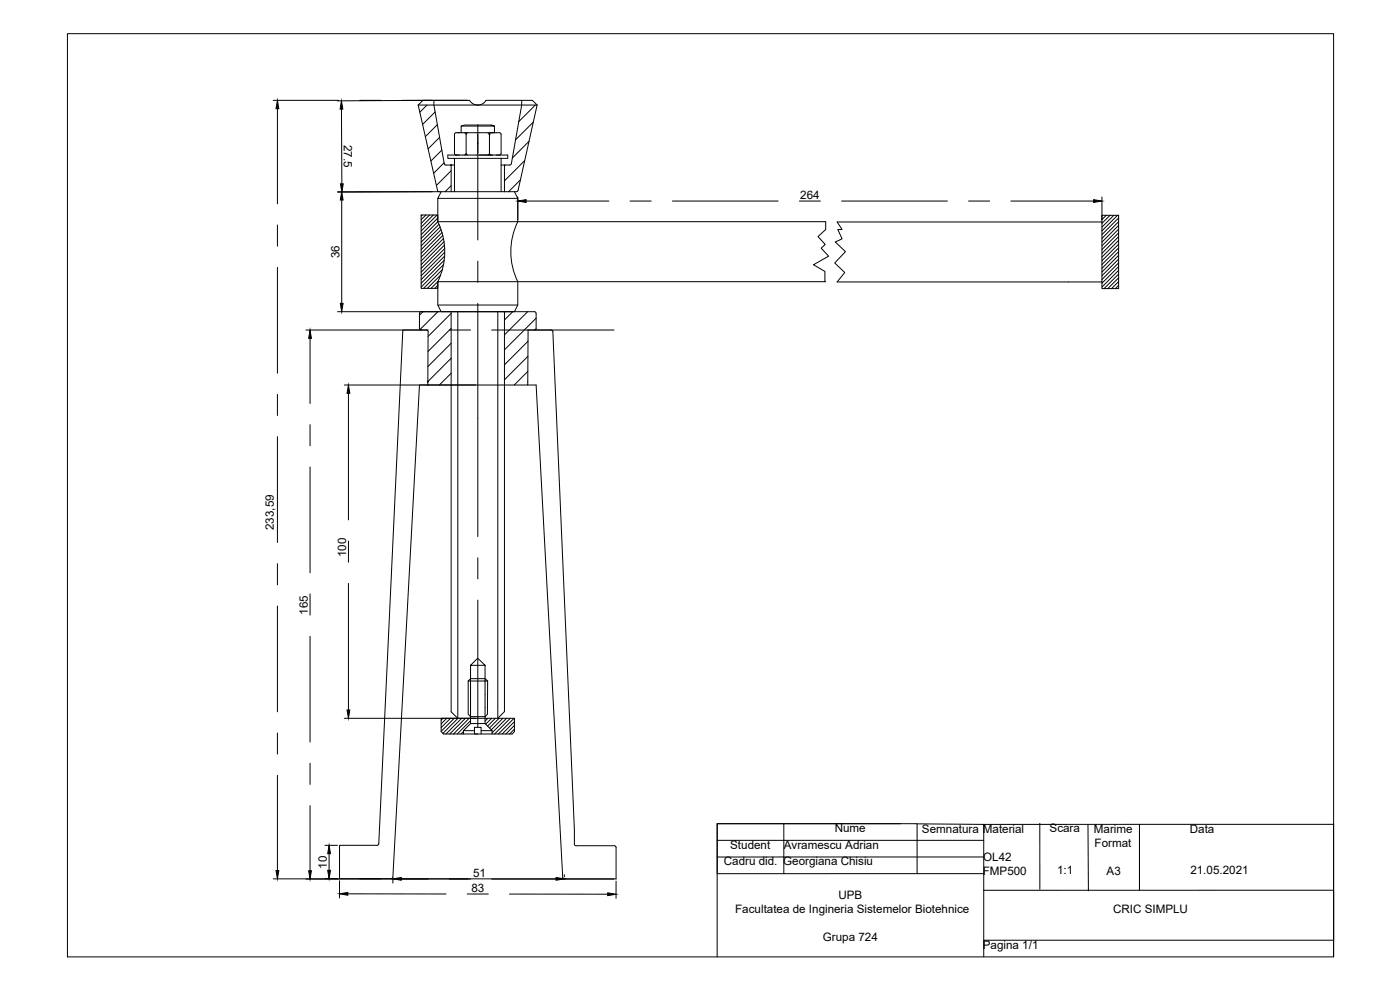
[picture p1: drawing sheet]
<svg xmlns="http://www.w3.org/2000/svg" width="420mm" height="297mm" viewBox="0 0 420 297" stroke-linecap="round" stroke-linejoin="round" font-family="sans-serif">
<!-- layer: 0 -->
<g fill="none" stroke="#000" stroke-width=".3">
<path d="M20.2 10.1h380v277h-380zM125.5 31.5l5.9 25.8 .4 .2h23.2l.5-.4 5.7-25.6M125.5 31.5l1.4-1.4h14a2.87 2.87 0 0 0 5 0h13.9l1.4 1.4M125.5 31.5h35.7M128.2 31.5l-2.2 2.2M130.2 30.1v1.4l3.1 17.6M130.6 33.6l-3.8 3.7M131.3 37.4l-3.6 3.6M138.4 37.8h10l-1-.3h-8l-1 .3v2M139.4 39.8l.5 .5M140.4 39.8l-.5 .5M146.4 39.8l.5 .5"/>
<path d="M147.4 39.8l-.5 .5M148.4 37.8v2M156.6 30.1v1.4l-3.1 17.6M160.1 36.6l-5.4 5.4M160.7 31.5l-5 5M131.4 59.5v7M131.9 41.2l-3.4 3.5M132.4 57.5l-1 2h24l-1-2M132.6 45l-3.3 3.3M133.3 48.8l-3.2 3.2M133.3 49.1l.5 .4M133.8 49.5h2.6"/>
<path d="M135.4 51.2l-4.4 4.4M135.4 55.7l-1.8 1.8M135.4 49.5v8M136.4 47.5h-2v-1h18v1h-2M136.4 47.5v10M136.4 47.5h14M136.9 46.5l-.5-.5v-5.7l.5-.5 13.2 .1 .3 .4v5.7l-.5 .5M139.9 46l-.5 .5M139.9 40.3v5.7M139.9 46l.5 .5M146.9 46l-.5 .5M146.9 46l.5 .5"/>
<path d="M146.9 40.3v5.7M150.4 47.5v10M151.4 49.5v8M151.6 49.5l-.2 .3M153.5 49.1l-.5 .4h-2.6M155.4 59.5v7M156.2 54l-3.6 3.5M157.5 48.2l-6.1 6.1M158.8 42.4l-5 5M131.4 66.5a20.4 20.4 0 0 1 0 18M131.4 66.5v-2h-5v22h5v-2M131.4 66.5h24"/>
<path d="M155.4 66.5a20.4 20.4 0 0 0 0 18M155.4 66.5h92.4v2.4l-2.3 2.1 2.2 2.3-1.2 1.2 2.2 2.4-4.6 2.5 3.5 2v3.1M251.2 66.6h79.5v18h-79.5l2.3-2.8-3-2.9 3.2-3.4-3-2.9 2-.9-1.3-2.8h1.3zM330.7 66.6v-2h5v22h-5v-2M126.4 93.5l-.5 .5v4.5l.5 .5M126.4 93.5h34M126.4 99h-5.5l-7.2 154.2-.5 .4h-11.3v10h15.5l.5-.5 8-147.6h2.5M126.4 99h1.8l.3 .5M126.9 93.5l-1 1.1M128.5 99.5l-.1 15M131.4 84.5v7l1 2h22l1-2v-7M131.4 84.5h24"/>
<path d="M131.4 91.5h24M131.4 93.5l-5.4 5.4M135.4 93.5v22M135.4 94l-6.9 6.9M135.4 98.5l-7 7M151.4 93.5v120l-2 2M153.9 93.5l-2.5 2.5M155.4 84.5h92.4M158.3 93.5l-6.9 7M158.4 99h7l.5 .5 6.5 149.5v4.3M158.5 99l-.1 16.5h-23M160.4 93.5l.5 .5"/>
<path d="M160.9 98.5l-.5 .5M160.9 95.5l-9.5 9.5M160.9 94v4.5M128.4 115.5h7M128.4 114.5v1M135.4 115.5v98.1l2 1.9M135.4 103l-7 7M135.4 107.5l-7 7M135.4 112l-3.5 3.5M158.4 115.5h2.5l8 147.7 .5 .5 15.5 .1v-9.6l-.3-.4h-11.7l-.5-.5M158.4 111.4l-4.1 4.1M158.4 106.9l-7 7.1"/>
<path d="M158.5 102.4l-7.1 7.1M141.2 199.6h4.4v4h-4.4v-4l2.2-2.1 2.2 2.1M140.5 204.3v10l.7 .7v2.1M140.5 204.3h5.8M141.2 217.1l-2.1 2.1h3.3M141.2 217.1h4.4l2.1 2.1M141.2 203.6l-.7 .7M143.4 215.5h-11v4l.7 .7h6M143.4 215.5h11v4l-.7 .7h-14.6v-1M143.4 215.5v2.7M144.4 219.2h3.3v1M145.6 203.6l.7 .7"/>
<path d="M146.3 204.3v10l-.7 .7v2.1M143.4 220.2h-1v-2h2v2M215.2 252.1h80M235.2 247.1h40v15M270.2 247.1h-55v40M275.2 247.2l20 .2v19.7M295.2 257.1h-80M312.1 247v19.8M326.5 247.5l.1 19.8M342 247.3v19.8M400.2 247.3l-105 .1M400.2 247.1v40"/>
<path d="M295.2 262.1h-80v-15h20v15M295.2 267.1h105v15h-105M295.2 267.1v20"/>
</g>
<!-- layer: Layer1 -->
<g fill="none" stroke="#000" stroke-width=".3">
<path d="M126.7 64.5l-.3 .3M127.8 64.5l-1.4 1.4M128.9 64.5l-2.5 2.5M130 64.5l-3.6 3.7M131.2 64.5l-4.8 4.8M131.4 65.4l-5 5M131.4 66.5l-5 5M131.8 67.3l-5.4 5.4M132.1 68.1l-5.7 5.7M132.4 68.9l-6 6M132.7 69.8l-6.3 6.2M132.9 70.6l-6.5 6.6"/>
<path d="M133.1 71.6l-6.7 6.7M133.1 79.4l-6.7 6.7M133.3 72.5l-6.9 6.9M133.3 78.1l-6.9 6.9M133.4 73.5l-7 7M133.4 76.8l-7 7.1M133.5 74.6l-7.1 7M133.5 75.7l-7.1 7.1M330.9 64.6l-.2 .2M332 64.6l-1.3 1.3M333.1 64.6l-2.4 2.4M334.3 64.6l-3.6 3.5"/>
<path d="M335.4 64.6l-4.7 4.7M335.7 65.4l-5 5M335.7 66.5l-5 5M335.7 67.6l-5 5M335.7 68.8l-5 5M335.7 69.9l-5 5M335.7 71l-5 5M335.7 72.1l-5 5M335.7 73.3l-5 5M335.7 74.4l-5 5M335.7 75.5l-5 5M335.7 76.6l-5 5"/>
<path d="M335.7 77.7l-5 5M335.7 78.9l-5 5M335.7 80l-5 5M131.4 85.6l-.9 .9M131.4 84.5l-2 2M132.2 82.5l-4 4M132.8 80.9l-5.7 5.6M137.4 93.5v122M149.4 93.5v122M335.7 81.1l-5 5M335.7 82.2l-4.4 4.4M335.7 83.4l-3.2 3.2"/>
<path d="M335.7 84.5l-2.1 2.1M335.7 85.6l-1 1M132.9 215.5l-.5 .6M134.1 215.5l-1.7 1.7M135.2 215.5l-2.8 2.8M136.3 215.5l-3.9 3.9M137.4 215.5l-4.5 4.5M138.6 215.5l-4.8 4.7M139.1 219.5l-.8 .7M139.7 215.5l-4.7 4.7M140.8 215.5l-4.7 4.7M141.2 203.6v11.4h4.4v-11.4"/>
<path d="M141.2 216.2l-4 4M146.4 215.5l-.8 .9M147.5 215.5l-1.7 1.8M148.7 215.5l-2.4 2.4M149.8 215.5l-2.9 2.9M150.9 215.5l-3.5 3.5M152 215.5l-4.3 4.4M153.2 215.5l-4.8 4.7M154.3 215.5l-4.7 4.7M154.4 216.5l-3.7 3.7M154.4 217.6l-2.6 2.6M154.4 218.8l-1.5 1.4"/>
</g>
<!-- layer: 0 -->
<g fill="#000" stroke="#000" stroke-width=".3">
<circle cx="135.4" cy="49.5" r=".14"/>
<circle cx="146.9" cy="40.3" r=".14"/>
<circle cx="128.4" cy="114.5" r=".14"/>
</g>
<!-- layer: Layer2 -->
<g fill="none" stroke="#000" stroke-width=".3">
<path d="M82 30.1h19.6M83.3 32.6v28.6M102.5 32.7l.1 22.5M108 30.1h6.3M120.7 30.1h19.6M129.6 30.1l-28.4 .2M143.4 37.5v34.5M101.3 57.5h30.5M129.7 57.5l-28.3 .2M143.4 43.2h.1M155.4 59.1v6.8M330.7 59.1v6.9"/>
<path d="M83.3 67.5v6.4M102.6 60v31M143.4 78.3v6.4M157.9 60.3h24.8M189.1 60.3h6.3M201.8 60.3h31.7M239.9 60.3h6.3M252.6 60.3h31.7M290.7 60.3h6.3M303.4 60.3h24.8M83.3 80.2v31.8M91.8 99h36.7"/>
<path d="M101.3 93.5h30.5M134.9 99h6.3M143.4 91v70M147.6 99h36.7M83.3 118.3v6.4M93 101.5v19.6M103.3 115.5h39.5M104.6 118v38M83.3 131v31.8M93 127.4v6.4M93 140.1v31.8M83.3 169.1v6.4"/>
<path d="M93 178.2v6.4M104.6 162.3v6.4M104.6 175v38M143.4 167.3v6.4M83.3 181.8v31.8M93 190.9v31.8M143.4 180v35.5M83.3 219.9v6.4M103.3 215.5h39.5M83.3 232.6v28.6M93 229v6.4M93 241.7v19.6"/>
<path d="M97.5 253.6h3.8M98.8 256.1v5M82 263.7l102.3 .1M97.5 263.6h3.8M101.9 264.3v5.1M104.4 268.2h29.5M117.9 263.8v1.1M140.2 268.2h6.4M152.9 268.3h29.5M169.4 262.4v.7M184.9 264.4v5.2"/>
</g>
<g fill="#000" stroke="#000" stroke-width=".3">
<path d="M83.3 30.1l.4 2.5h-.9zM102.5 30.2l.4 2.5h-.8zM102.2 55.2h.8l-.4 2.5zM155.4 60.3l2.5-.4v.8zM328.2 59.9l2.5 .4-2.5 .4zM102.6 57.5l.4 2.5h-.9zM102.1 91h.9l-.4 2.5zM93 99l.5 2.5h-.9zM104.6 115.5l.4 2.5h-.8zM104.2 213h.8l-.4 2.5zM98.8 253.6l.4 2.5h-.8zM82.8 261.2h.9l-.4 2.5z"/>
<path d="M92.6 261.3h.9l-.5 2.5zM98.4 261.1h.8l-.4 2.5zM101.9 268.2l2.5-.4v.8zM117.9 263.7l2.5-.4v.8zM166.9 263.3l2.5 .4-2.5 .4zM182.4 267.9l2.5 .4-2.5 .4z"/>
</g>
<g font-size="3.5">
<text x="103.2" y="43.5" transform="rotate(90 103.2 43.5)">27.5</text>
<text x="240.2" y="59.7">264</text>
<text x="101.9" y="77.5" transform="rotate(-90 101.9 77.5)">36</text>
<text x="82.1" y="159.1" transform="rotate(-90 82.1 159.1)">233,59</text>
<text x="103.9" y="167.1" transform="rotate(-90 103.9 167.1)">100</text>
<text x="92.4" y="184.4" transform="rotate(-90 92.4 184.4)">165</text>
<text x="250.5" y="249.6">Nume</text>
<text x="276.7" y="249.9">Semnatura Material</text>
<text x="315" y="249.6">Scara</text>
<text x="328.3" y="250">Marime</text>
<text x="357.1" y="249.8">Data</text>
<text x="219.1" y="254.7">Student</text>
<text x="235.2" y="254.6">Avramescu Adrian</text>
<text x="328.5" y="254.2">Format</text>
<text x="98.1" y="260.7" transform="rotate(-90 98.1 260.7)">10</text>
<text x="142" y="263">51</text>
<text x="217.2" y="259.7">Cadru did. Georgiana Chisiu</text>
<text x="294.9" y="262.4">FMP500</text>
<text x="295.1" y="258.2">OL42</text>
<text x="317.3" y="262.1">1:1</text>
<text x="332.1" y="262.5">A3</text>
<text x="357.3" y="262.4">21.05.2021</text>
<text x="141.5" y="267.6">83</text>
<text x="251.6" y="269.6">UPB</text>
<text x="220.6" y="273.8">Facultatea de Ingineria Sistemelor Biotehnice</text>
<text x="334" y="273.8">CRIC SIMPLU</text>
<text x="247" y="282.2">Grupa 724</text>
<text x="295" y="284.6">Pagina 1/1</text>
</g>
</svg>
